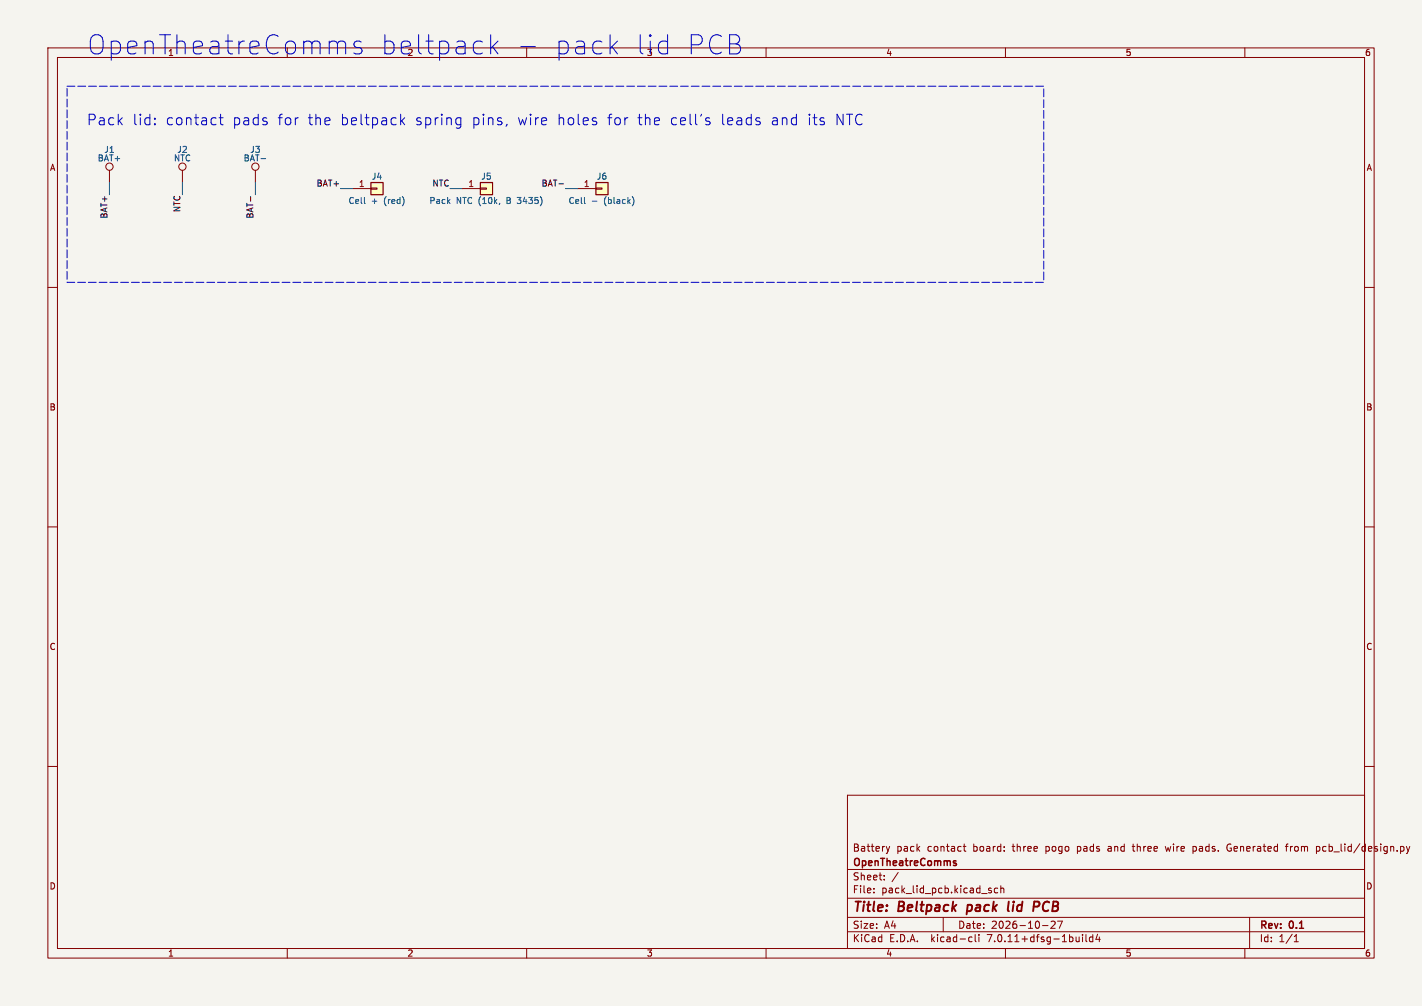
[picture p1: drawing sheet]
(kicad_sch
 (version 20230121)
 (generator eeschema)
 (paper "A4")
 (title_block
  (title "Beltpack pack lid PCB")
  (date "2026-10-27")
  (rev "0.1")
  (company "OpenTheatreComms")
  (comment 1 "Battery pack contact board: three pogo pads and three wire pads. Generated from pcb_lid/design.py"))
 (lib_symbols
  (symbol "Connector:TestPoint"
   (pin_numbers hide)
   (pin_names
    (offset 0.762) hide) (in_bom yes) (on_board yes)
   (property "Reference" "TP" (at 0 6.858 0) (effects (font (size 1.27 1.27))))
   (property "Value" "TestPoint" (at 0 5.08 0) (effects (font (size 1.27 1.27))))
   (property "Footprint" "" (at 5.08 0 0) (effects (font (size 1.27 1.27)) hide))
   (property "Datasheet" "~" (at 5.08 0 0) (effects (font (size 1.27 1.27)) hide))
   (symbol "TestPoint_0_1"
    (circle (center 0 3.302) (radius 0.762) (stroke (width 0) (type default)) (fill (type none))))
   (symbol "TestPoint_1_1"
    (pin passive line (at 0 0 90) (length 2.54) (name "1" (effects (font (size 1.27 1.27)))) (number "1" (effects (font (size 1.27 1.27)))))))
  (symbol "Connector_Generic:Conn_01x01"
   (pin_names
    (offset 1.016) hide) (in_bom yes) (on_board yes)
   (property "Reference" "J" (at 0 2.54 0) (effects (font (size 1.27 1.27))))
   (property "Value" "Conn_01x01" (at 0 -2.54 0) (effects (font (size 1.27 1.27))))
   (property "Footprint" "" (at 0 0 0) (effects (font (size 1.27 1.27)) hide))
   (property "Datasheet" "~" (at 0 0 0) (effects (font (size 1.27 1.27)) hide))
   (symbol "Conn_01x01_1_1"
    (rectangle (start -1.27 0.127) (end 0 -0.127) (stroke (width 0.1524) (type default)) (fill (type none)))
    (rectangle (start -1.27 1.27) (end 1.27 -1.27) (stroke (width 0.254) (type default)) (fill (type background)))
    (pin passive line (at -5.08 0 0) (length 3.81) (name "Pin_1" (effects (font (size 1.27 1.27)))) (number "1" (effects (font (size 1.27 1.27))))))))
 (text "Pack lid: contact pads for the beltpack spring pins, wire holes for the cell's leads and its NTC" (at 18 24 0) (effects (font (size 2.2 2.2)) (justify left top)))
 (polyline (pts (xy 14 18) (xy 218 18) (xy 218 58.94) (xy 14 58.94) (xy 14 18)) (stroke (width 0.15) (type dash)) (fill (type none)))
 (symbol
  (lib_id "Connector:TestPoint") (at 22.86 38.1 0) (unit 1) (in_bom yes) (on_board yes) (dnp no)
  (property "Reference" "J1" (at 22.86 31.24 0) (effects (font (size 1.27 1.27))))
  (property "Value" "BAT+" (at 22.86 33.02 0) (effects (font (size 1.27 1.27))))
  (property "Footprint" "TestPoint:TestPoint_Pad_D3.0mm" (at 22.86 38.1 0) (effects (font (size 1.27 1.27)) hide))
  (property "Datasheet" "~" (at 22.86 38.1 0) (effects (font (size 1.27 1.27)) hide))
  (property "MPN" "PCB pad (ENIG)" (at 22.86 38.1 0) (effects (font (size 1.27 1.27)) hide))
  (property "Description" "Contact pad under the main PCB's spring pin: BAT+" (at 22.86 38.1 0) (effects (font (size 1.27 1.27)) hide)) (pin "1"))
 (wire (pts (xy 22.86 38.1) (xy 22.86 40.64)) (stroke (width 0) (type default)))
 (label "BAT+" (at 22.86 40.64 270) (fields_autoplaced) (effects (font (size 1.27 1.27)) (justify right bottom)))
 (symbol
  (lib_id "Connector:TestPoint") (at 38.1 38.1 0) (unit 1) (in_bom yes) (on_board yes) (dnp no)
  (property "Reference" "J2" (at 38.1 31.24 0) (effects (font (size 1.27 1.27))))
  (property "Value" "NTC" (at 38.1 33.02 0) (effects (font (size 1.27 1.27))))
  (property "Footprint" "TestPoint:TestPoint_Pad_D3.0mm" (at 38.1 38.1 0) (effects (font (size 1.27 1.27)) hide))
  (property "Datasheet" "~" (at 38.1 38.1 0) (effects (font (size 1.27 1.27)) hide))
  (property "MPN" "PCB pad (ENIG)" (at 38.1 38.1 0) (effects (font (size 1.27 1.27)) hide))
  (property "Description" "Contact pad under the main PCB's spring pin: NTC" (at 38.1 38.1 0) (effects (font (size 1.27 1.27)) hide)) (pin "1"))
 (wire (pts (xy 38.1 38.1) (xy 38.1 40.64)) (stroke (width 0) (type default)))
 (label "NTC" (at 38.1 40.64 270) (fields_autoplaced) (effects (font (size 1.27 1.27)) (justify right bottom)))
 (symbol
  (lib_id "Connector:TestPoint") (at 53.34 38.1 0) (unit 1) (in_bom yes) (on_board yes) (dnp no)
  (property "Reference" "J3" (at 53.34 31.24 0) (effects (font (size 1.27 1.27))))
  (property "Value" "BAT-" (at 53.34 33.02 0) (effects (font (size 1.27 1.27))))
  (property "Footprint" "TestPoint:TestPoint_Pad_D3.0mm" (at 53.34 38.1 0) (effects (font (size 1.27 1.27)) hide))
  (property "Datasheet" "~" (at 53.34 38.1 0) (effects (font (size 1.27 1.27)) hide))
  (property "MPN" "PCB pad (ENIG)" (at 53.34 38.1 0) (effects (font (size 1.27 1.27)) hide))
  (property "Description" "Contact pad under the main PCB's spring pin: BAT-" (at 53.34 38.1 0) (effects (font (size 1.27 1.27)) hide)) (pin "1"))
 (wire (pts (xy 53.34 38.1) (xy 53.34 40.64)) (stroke (width 0) (type default)))
 (label "BAT-" (at 53.34 40.64 270) (fields_autoplaced) (effects (font (size 1.27 1.27)) (justify right bottom)))
 (symbol
  (lib_id "Connector_Generic:Conn_01x01") (at 78.74 39.37 0) (unit 1) (in_bom yes) (on_board yes) (dnp no)
  (property "Reference" "J4" (at 78.74 36.83 0) (effects (font (size 1.27 1.27))))
  (property "Value" "Cell + (red)" (at 78.74 41.91 0) (effects (font (size 1.27 1.27))))
  (property "Footprint" "Connector_Wire:SolderWire-0.25sqmm_1x01_D0.65mm_OD1.7mm" (at 78.74 39.37 0) (effects (font (size 1.27 1.27)) hide))
  (property "Datasheet" "~" (at 78.74 39.37 0) (effects (font (size 1.27 1.27)) hide))
  (property "MPN" "Wire, 0.25 mm2 (24 AWG)" (at 78.74 39.37 0) (effects (font (size 1.27 1.27)) hide))
  (property "Description" "Wire hole: Cell + (red)" (at 78.74 39.37 0) (effects (font (size 1.27 1.27)) hide)) (pin "1"))
 (wire (pts (xy 73.66 39.37) (xy 71.12 39.37)) (stroke (width 0) (type default)))
 (label "BAT+" (at 71.12 39.37 180) (fields_autoplaced) (effects (font (size 1.27 1.27)) (justify right bottom)))
 (symbol
  (lib_id "Connector_Generic:Conn_01x01") (at 101.6 39.37 0) (unit 1) (in_bom yes) (on_board yes) (dnp no)
  (property "Reference" "J5" (at 101.6 36.83 0) (effects (font (size 1.27 1.27))))
  (property "Value" "Pack NTC (10k, B 3435)" (at 101.6 41.91 0) (effects (font (size 1.27 1.27))))
  (property "Footprint" "Connector_Wire:SolderWire-0.25sqmm_1x01_D0.65mm_OD1.7mm" (at 101.6 39.37 0) (effects (font (size 1.27 1.27)) hide))
  (property "Datasheet" "~" (at 101.6 39.37 0) (effects (font (size 1.27 1.27)) hide))
  (property "MPN" "Wire, 0.25 mm2 (24 AWG)" (at 101.6 39.37 0) (effects (font (size 1.27 1.27)) hide))
  (property "Description" "Wire hole: Pack NTC (10k, B 3435)" (at 101.6 39.37 0) (effects (font (size 1.27 1.27)) hide)) (pin "1"))
 (wire (pts (xy 96.52 39.37) (xy 93.98 39.37)) (stroke (width 0) (type default)))
 (label "NTC" (at 93.98 39.37 180) (fields_autoplaced) (effects (font (size 1.27 1.27)) (justify right bottom)))
 (symbol
  (lib_id "Connector_Generic:Conn_01x01") (at 125.73 39.37 0) (unit 1) (in_bom yes) (on_board yes) (dnp no)
  (property "Reference" "J6" (at 125.73 36.83 0) (effects (font (size 1.27 1.27))))
  (property "Value" "Cell - (black)" (at 125.73 41.91 0) (effects (font (size 1.27 1.27))))
  (property "Footprint" "Connector_Wire:SolderWire-0.25sqmm_1x01_D0.65mm_OD1.7mm" (at 125.73 39.37 0) (effects (font (size 1.27 1.27)) hide))
  (property "Datasheet" "~" (at 125.73 39.37 0) (effects (font (size 1.27 1.27)) hide))
  (property "MPN" "Wire, 0.25 mm2 (24 AWG)" (at 125.73 39.37 0) (effects (font (size 1.27 1.27)) hide))
  (property "Description" "Wire hole: Cell - (black)" (at 125.73 39.37 0) (effects (font (size 1.27 1.27)) hide)) (pin "1"))
 (wire (pts (xy 120.65 39.37) (xy 118.11 39.37)) (stroke (width 0) (type default)))
 (label "BAT-" (at 118.11 39.37 180) (fields_autoplaced) (effects (font (size 1.27 1.27)) (justify right bottom)))
 (text "OpenTheatreComms beltpack - pack lid PCB" (at 18 12 0) (effects (font (size 4 4)) (justify left bottom)))
 (sheet_instances (path ""
   (page "1"))))
